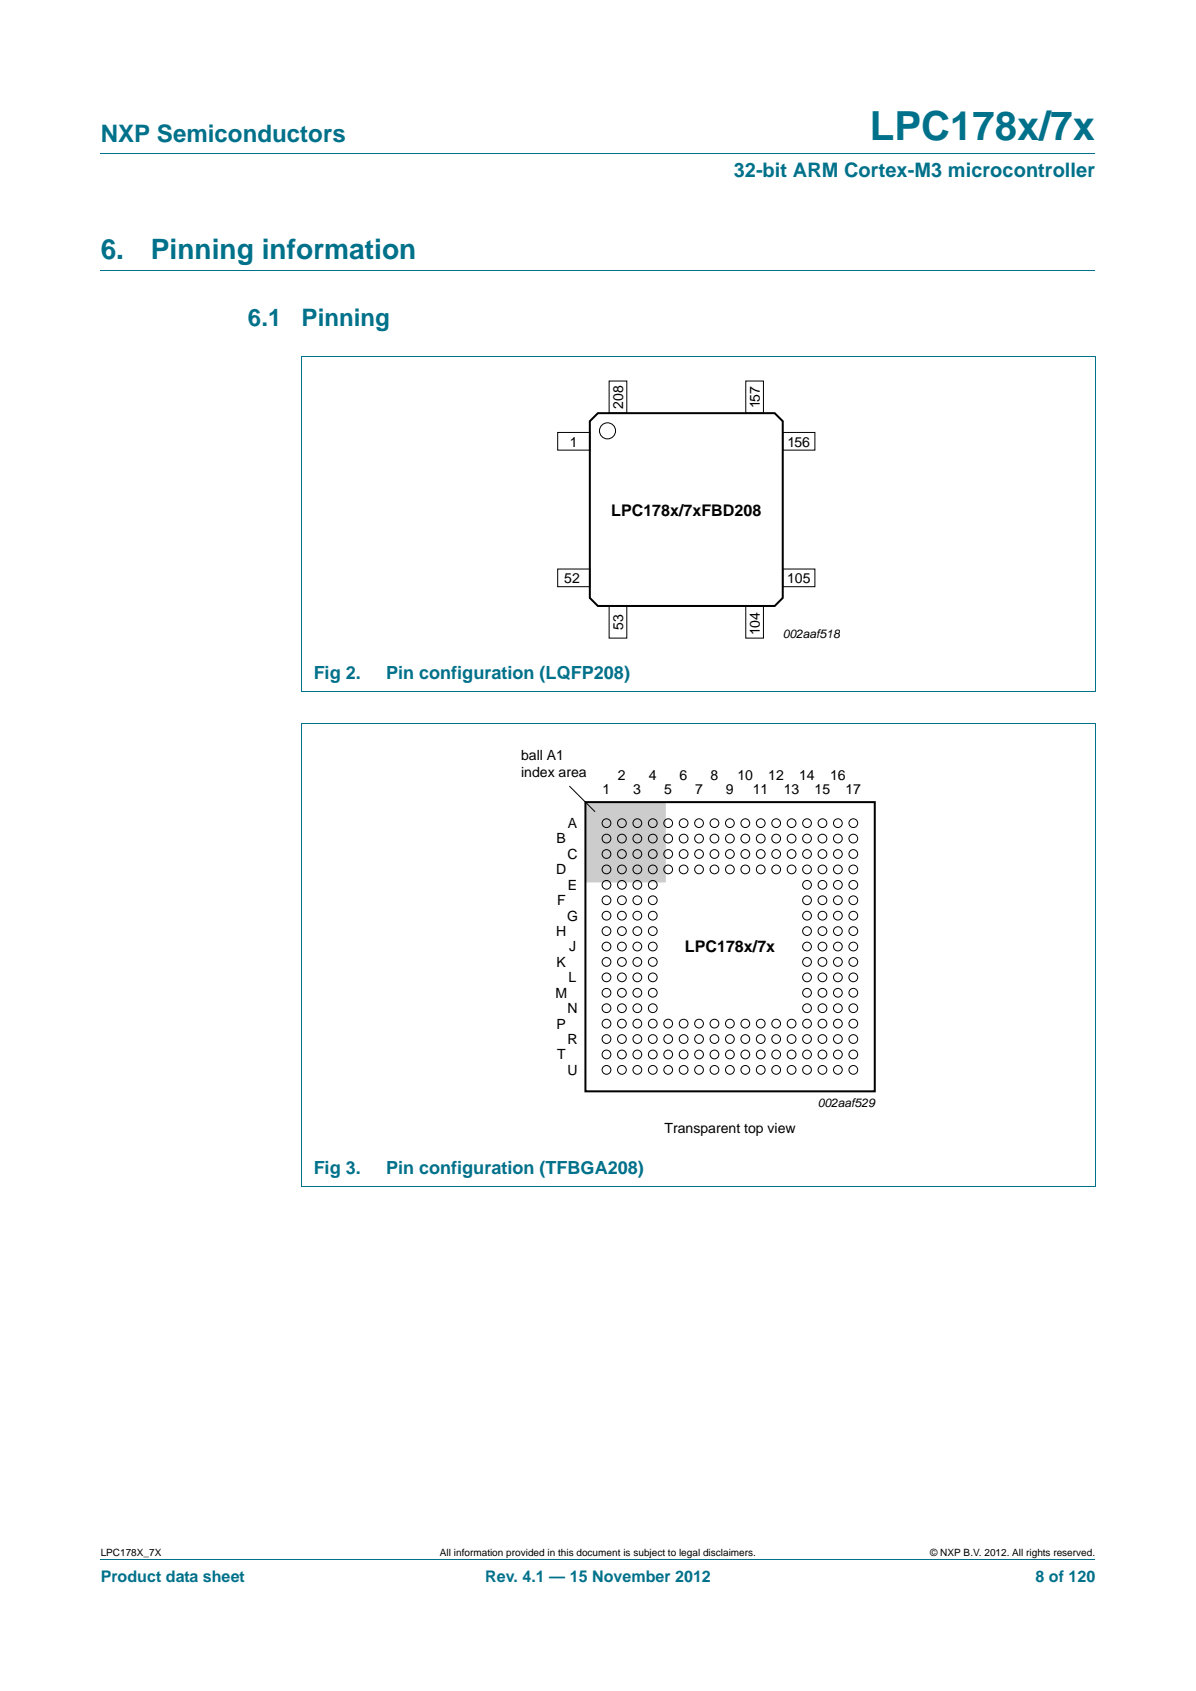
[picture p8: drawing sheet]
<svg xmlns="http://www.w3.org/2000/svg" width="210mm" height="297mm" viewBox="0 0 210 297" stroke-linecap="round" stroke-linejoin="round" font-family="sans-serif">
<path d="M17.7 27h174.6M17.7 47.4h174.6M52.9 62.6h139.4M53 62.7v58.6M192.3 62.7v58.6M52.9 121.4h139.4M52.9 127h139.4M53 127.1v81.3M192.3 127.1v81.3M52.9 208.4h139.4M17.7 273.9h174.6" fill="none" stroke="#00718a" stroke-width=".18"/>
<g fill="none" stroke="#000" stroke-width=".18">
<path d="M97.9 76h5.7v3.1h-5.7zM106.9 66.9h3.1v5.7h-3.1zM130.9 66.9h3.1v5.7h-3.1zM137.4 76h5.7v3.1h-5.7zM97.9 100h5.7v3.1h-5.7zM137.4 100h5.7v3.1h-5.7zM106.9 106.4h3.1v5.7h-3.1zM130.9 106.4h3.1v5.7h-3.1z"/>
<circle cx="106.7" cy="75.7" r="1.41"/>
</g>
<path d="M103.6 74l1.4-1.4h31l1.4 1.4v31l-1.4 1.4h-31l-1.4-1.4z" fill="none" stroke="#000" stroke-width=".35"/>
<path d="M102.9 140.9h14v14.1h-14z" fill="#ccc"/>
<path d="M102.8 140.9h50.8v50.8h-50.8z" fill="none" stroke="#000" stroke-width=".35"/>
<g fill="none" stroke="#000" stroke-width=".18">
<path d="M100 138.1l4.5 4.5"/>
<circle cx="106.5" cy="158.1" r=".77"/>
<circle cx="106.5" cy="147.3" r=".77"/>
<circle cx="106.5" cy="152.7" r=".77"/>
<circle cx="106.5" cy="144.6" r=".77"/>
<circle cx="106.5" cy="150" r=".77"/>
<circle cx="106.5" cy="155.4" r=".77"/>
<circle cx="109.2" cy="158.1" r=".77"/>
<circle cx="109.2" cy="147.3" r=".77"/>
<circle cx="109.2" cy="152.7" r=".77"/>
<circle cx="109.2" cy="150" r=".77"/>
<circle cx="109.2" cy="144.6" r=".77"/>
<circle cx="109.2" cy="155.4" r=".77"/>
<circle cx="111.9" cy="158.1" r=".77"/>
<circle cx="111.9" cy="147.3" r=".77"/>
<circle cx="111.9" cy="152.7" r=".77"/>
<circle cx="111.9" cy="144.6" r=".77"/>
<circle cx="111.9" cy="150" r=".77"/>
<circle cx="111.9" cy="155.4" r=".77"/>
<circle cx="114.6" cy="158.1" r=".77"/>
<circle cx="114.6" cy="147.3" r=".77"/>
<circle cx="114.6" cy="152.7" r=".77"/>
<circle cx="114.6" cy="150" r=".77"/>
<circle cx="114.6" cy="144.6" r=".77"/>
<circle cx="114.6" cy="155.4" r=".77"/>
<circle cx="117.3" cy="147.3" r=".77"/>
<circle cx="117.3" cy="152.7" r=".77"/>
<circle cx="117.3" cy="144.6" r=".77"/>
<circle cx="117.3" cy="150" r=".77"/>
<circle cx="120" cy="147.3" r=".77"/>
<circle cx="120" cy="152.7" r=".77"/>
<circle cx="120" cy="144.6" r=".77"/>
<circle cx="120" cy="150" r=".77"/>
<circle cx="122.7" cy="147.3" r=".77"/>
<circle cx="122.7" cy="152.7" r=".77"/>
<circle cx="122.7" cy="144.6" r=".77"/>
<circle cx="122.7" cy="150" r=".77"/>
<circle cx="125.4" cy="147.3" r=".77"/>
<circle cx="125.4" cy="152.7" r=".77"/>
<circle cx="125.4" cy="144.6" r=".77"/>
<circle cx="125.4" cy="150" r=".77"/>
<circle cx="128.1" cy="147.3" r=".77"/>
<circle cx="128.1" cy="152.7" r=".77"/>
<circle cx="128.1" cy="150" r=".77"/>
<circle cx="128.1" cy="144.6" r=".77"/>
<circle cx="130.9" cy="147.3" r=".77"/>
<circle cx="130.9" cy="152.7" r=".77"/>
<circle cx="130.9" cy="150" r=".77"/>
<circle cx="130.9" cy="144.6" r=".77"/>
<circle cx="133.6" cy="147.3" r=".77"/>
<circle cx="133.6" cy="152.7" r=".77"/>
<circle cx="133.6" cy="150" r=".77"/>
<circle cx="133.6" cy="144.6" r=".77"/>
<circle cx="136.3" cy="147.3" r=".77"/>
<circle cx="136.3" cy="152.7" r=".77"/>
<circle cx="136.3" cy="144.6" r=".77"/>
<circle cx="136.3" cy="150" r=".77"/>
<circle cx="139" cy="147.3" r=".77"/>
<circle cx="139" cy="152.7" r=".77"/>
<circle cx="139" cy="150" r=".77"/>
<circle cx="139" cy="144.6" r=".77"/>
<circle cx="141.7" cy="158.1" r=".77"/>
<circle cx="141.7" cy="147.3" r=".77"/>
<circle cx="141.7" cy="152.7" r=".77"/>
<circle cx="141.7" cy="150" r=".77"/>
<circle cx="141.7" cy="144.6" r=".77"/>
<circle cx="141.7" cy="155.4" r=".77"/>
<circle cx="144.4" cy="158.1" r=".77"/>
<circle cx="144.4" cy="147.3" r=".77"/>
<circle cx="144.4" cy="152.7" r=".77"/>
<circle cx="144.4" cy="150" r=".77"/>
<circle cx="144.4" cy="144.6" r=".77"/>
<circle cx="144.4" cy="155.4" r=".77"/>
<circle cx="147.1" cy="158.1" r=".77"/>
<circle cx="147.1" cy="147.3" r=".77"/>
<circle cx="147.1" cy="152.7" r=".77"/>
<circle cx="147.1" cy="144.6" r=".77"/>
<circle cx="147.1" cy="150" r=".77"/>
<circle cx="147.1" cy="155.4" r=".77"/>
<circle cx="149.8" cy="158.1" r=".77"/>
<circle cx="149.8" cy="147.3" r=".77"/>
<circle cx="149.8" cy="152.7" r=".77"/>
<circle cx="149.8" cy="150" r=".77"/>
<circle cx="149.8" cy="144.6" r=".77"/>
<circle cx="149.8" cy="155.4" r=".77"/>
<circle cx="106.5" cy="169" r=".77"/>
<circle cx="106.5" cy="166.3" r=".77"/>
<circle cx="106.5" cy="160.8" r=".77"/>
<circle cx="106.5" cy="177.1" r=".77"/>
<circle cx="106.5" cy="163.6" r=".77"/>
<circle cx="106.5" cy="171.7" r=".77"/>
<circle cx="106.5" cy="174.4" r=".77"/>
<circle cx="106.5" cy="179.8" r=".77"/>
<circle cx="109.2" cy="169" r=".77"/>
<circle cx="109.2" cy="166.3" r=".77"/>
<circle cx="109.2" cy="160.8" r=".77"/>
<circle cx="109.2" cy="177.1" r=".77"/>
<circle cx="109.2" cy="174.4" r=".77"/>
<circle cx="109.2" cy="171.7" r=".77"/>
<circle cx="109.2" cy="163.6" r=".77"/>
<circle cx="109.2" cy="179.8" r=".77"/>
<circle cx="111.9" cy="169" r=".77"/>
<circle cx="111.9" cy="166.3" r=".77"/>
<circle cx="111.9" cy="160.8" r=".77"/>
<circle cx="111.9" cy="177.1" r=".77"/>
<circle cx="111.9" cy="171.7" r=".77"/>
<circle cx="111.9" cy="174.4" r=".77"/>
<circle cx="111.9" cy="163.6" r=".77"/>
<circle cx="111.9" cy="179.8" r=".77"/>
<circle cx="114.6" cy="169" r=".77"/>
<circle cx="114.6" cy="166.3" r=".77"/>
<circle cx="114.6" cy="160.8" r=".77"/>
<circle cx="114.6" cy="177.1" r=".77"/>
<circle cx="114.6" cy="163.6" r=".77"/>
<circle cx="114.6" cy="171.7" r=".77"/>
<circle cx="114.6" cy="174.4" r=".77"/>
<circle cx="114.6" cy="179.8" r=".77"/>
<circle cx="117.3" cy="179.8" r=".77"/>
<circle cx="120" cy="179.8" r=".77"/>
<circle cx="122.7" cy="179.8" r=".77"/>
<circle cx="125.4" cy="179.8" r=".77"/>
<circle cx="128.1" cy="179.8" r=".77"/>
<circle cx="130.9" cy="179.8" r=".77"/>
<circle cx="133.6" cy="179.8" r=".77"/>
<circle cx="136.3" cy="179.8" r=".77"/>
<circle cx="139" cy="179.8" r=".77"/>
<circle cx="141.7" cy="169" r=".77"/>
<circle cx="141.7" cy="166.3" r=".77"/>
<circle cx="141.7" cy="160.8" r=".77"/>
<circle cx="141.7" cy="177.1" r=".77"/>
<circle cx="141.7" cy="174.4" r=".77"/>
<circle cx="141.7" cy="171.7" r=".77"/>
<circle cx="141.7" cy="163.6" r=".77"/>
<circle cx="141.7" cy="179.8" r=".77"/>
<circle cx="144.4" cy="169" r=".77"/>
<circle cx="144.4" cy="166.3" r=".77"/>
<circle cx="144.4" cy="160.8" r=".77"/>
<circle cx="144.4" cy="177.1" r=".77"/>
<circle cx="144.4" cy="163.6" r=".77"/>
<circle cx="144.4" cy="174.4" r=".77"/>
<circle cx="144.4" cy="171.7" r=".77"/>
<circle cx="144.4" cy="179.8" r=".77"/>
<circle cx="147.1" cy="169" r=".77"/>
<circle cx="147.1" cy="166.3" r=".77"/>
<circle cx="147.1" cy="160.8" r=".77"/>
<circle cx="147.1" cy="177.1" r=".77"/>
<circle cx="147.1" cy="174.4" r=".77"/>
<circle cx="147.1" cy="171.7" r=".77"/>
<circle cx="147.1" cy="163.6" r=".77"/>
<circle cx="147.1" cy="179.8" r=".77"/>
<circle cx="149.8" cy="166.3" r=".77"/>
<circle cx="149.8" cy="160.8" r=".77"/>
<circle cx="149.8" cy="163.6" r=".77"/>
<circle cx="149.8" cy="169" r=".77"/>
<circle cx="149.8" cy="177.1" r=".77"/>
<circle cx="149.8" cy="174.4" r=".77"/>
<circle cx="149.8" cy="171.7" r=".77"/>
<circle cx="149.8" cy="179.8" r=".77"/>
<circle cx="106.5" cy="185.2" r=".77"/>
<circle cx="106.5" cy="182.5" r=".77"/>
<circle cx="106.5" cy="187.9" r=".77"/>
<circle cx="109.2" cy="185.2" r=".77"/>
<circle cx="109.2" cy="182.5" r=".77"/>
<circle cx="109.2" cy="187.9" r=".77"/>
<circle cx="111.9" cy="185.2" r=".77"/>
<circle cx="111.9" cy="182.5" r=".77"/>
<circle cx="111.9" cy="187.9" r=".77"/>
<circle cx="114.6" cy="185.2" r=".77"/>
<circle cx="114.6" cy="182.5" r=".77"/>
<circle cx="114.6" cy="187.9" r=".77"/>
<circle cx="117.3" cy="185.2" r=".77"/>
<circle cx="117.3" cy="182.5" r=".77"/>
<circle cx="117.3" cy="187.9" r=".77"/>
<circle cx="120" cy="185.2" r=".77"/>
<circle cx="120" cy="182.5" r=".77"/>
<circle cx="120" cy="187.9" r=".77"/>
<circle cx="122.7" cy="185.2" r=".77"/>
<circle cx="122.7" cy="182.5" r=".77"/>
<circle cx="122.7" cy="187.9" r=".77"/>
<circle cx="125.4" cy="185.2" r=".77"/>
<circle cx="125.4" cy="182.5" r=".77"/>
<circle cx="125.4" cy="187.9" r=".77"/>
<circle cx="128.1" cy="185.2" r=".77"/>
<circle cx="128.1" cy="182.5" r=".77"/>
<circle cx="128.1" cy="187.9" r=".77"/>
<circle cx="130.9" cy="185.2" r=".77"/>
<circle cx="130.9" cy="182.5" r=".77"/>
<circle cx="130.9" cy="187.9" r=".77"/>
<circle cx="133.6" cy="185.2" r=".77"/>
<circle cx="133.6" cy="182.5" r=".77"/>
<circle cx="133.6" cy="187.9" r=".77"/>
<circle cx="136.3" cy="185.2" r=".77"/>
<circle cx="136.3" cy="182.5" r=".77"/>
<circle cx="136.3" cy="187.9" r=".77"/>
<circle cx="139" cy="185.2" r=".77"/>
<circle cx="139" cy="182.5" r=".77"/>
<circle cx="139" cy="187.9" r=".77"/>
<circle cx="141.7" cy="185.2" r=".77"/>
<circle cx="141.7" cy="182.5" r=".77"/>
<circle cx="141.7" cy="187.9" r=".77"/>
<circle cx="144.4" cy="185.2" r=".77"/>
<circle cx="144.4" cy="182.5" r=".77"/>
<circle cx="144.4" cy="187.9" r=".77"/>
<circle cx="147.1" cy="185.2" r=".77"/>
<circle cx="147.1" cy="182.5" r=".77"/>
<circle cx="147.1" cy="187.9" r=".77"/>
<circle cx="149.8" cy="185.2" r=".77"/>
<circle cx="149.8" cy="182.5" r=".77"/>
<circle cx="149.8" cy="187.9" r=".77"/>
</g>
<text font-size="7" fill="#00718a" x="152.7" y="24.6">LPC178x/7x</text>
<g font-size="4.9" fill="#00718a">
<text x="17.7" y="45.4">6.</text>
<text x="26.5" y="45.4">Pinning information</text>
</g>
<g font-size="4.2" fill="#00718a">
<text x="17.7" y="24.9">NXP Semiconductors</text>
<text x="43.5" y="57.3">6.1</text>
<text x="53" y="57.3">Pinning</text>
</g>
<text font-size="3.5" fill="#00718a" x="128.8" y="31.1">32-bit ARM Cortex-M3 microcontroller</text>
<g font-size="3.2" fill="#00718a">
<text x="55.1" y="119.3">Fig 2.</text>
<text x="67.8" y="119.3">Pin configuration (LQFP208)</text>
<text x="55.1" y="206.3">Fig 3.</text>
<text x="67.8" y="206.3">Pin configuration (TFBGA208)</text>
</g>
<g font-size="2.8">
<text x="107.3" y="90.6">LPC178x/7xFBD208</text>
<text x="120.3" y="167.1">LPC178x/7x</text>
</g>
<g font-size="2.8" fill="#00718a">
<text x="17.7" y="277.9">Product data sheet</text>
<text x="85.2" y="277.9">Rev. 4.1 — 15 November 2012</text>
<text x="181.8" y="277.9">8 of 120</text>
</g>
<g font-size="2.5">
<text x="109.4" y="71.8" transform="rotate(-90 109.4 71.8)">208</text>
<text x="133.4" y="71.7" transform="rotate(-90 133.4 71.7)">157</text>
<text x="100" y="78.4">1</text>
<text x="138.3" y="78.4">156</text>
<text x="99.1" y="102.4">52</text>
<text x="138.2" y="102.4">105</text>
<text x="109.4" y="110.6" transform="rotate(-90 109.4 110.6)">53</text>
<text x="133.4" y="111.5" transform="rotate(-90 133.4 111.5)">104</text>
<text x="91.5" y="133.6">ball A1</text>
<text x="91.5" y="136.6">index area</text>
<text x="108.5" y="137">2</text>
<text x="113.9" y="137">4</text>
<text x="119.3" y="137">6</text>
<text x="124.7" y="137">8</text>
<text x="129.5" y="137">10</text>
<text x="134.9" y="137">12</text>
<text x="140.3" y="137">14</text>
<text x="145.7" y="137">16</text>
<text x="105.8" y="139.5">1</text>
<text x="111.2" y="139.5">3</text>
<text x="116.6" y="139.5">5</text>
<text x="122" y="139.5">7</text>
<text x="127.4" y="139.5">9</text>
<text x="132.2" y="139.5">11</text>
<text x="137.6" y="139.5">13</text>
<text x="143" y="139.5">15</text>
<text x="148.4" y="139.5">17</text>
<text x="97.7" y="148.2">B</text>
<text x="99.7" y="145.4">A</text>
<text x="97.7" y="153.6">D</text>
<text x="99.6" y="150.9">C</text>
<text x="97.8" y="159">F</text>
<text x="99.6" y="161.7">G</text>
<text x="99.7" y="156.3">E</text>
<text x="97.7" y="164.4">H</text>
<text x="99.9" y="167.1">J</text>
<text x="97.7" y="169.8">K</text>
<text x="99.8" y="172.5">L</text>
<text x="97.5" y="175.2">M</text>
<text x="99.6" y="178">N</text>
<text x="97.7" y="180.7">P</text>
<text x="99.6" y="183.4">R</text>
<text x="97.8" y="186.1">T</text>
<text x="99.6" y="188.8">U</text>
<text x="116.7" y="199">Transparent top view</text>
</g>
<g font-size="2.1">
<text x="137.4" y="112.1">002aaf518</text>
<text x="143.6" y="194.5">002aaf529</text>
</g>
<g font-size="1.8">
<text x="17.7" y="273.3">LPC178X_7X</text>
<text x="77.2" y="273.3">All information provided in this document is subject to legal disclaimers.</text>
<text x="163.3" y="273.3">© NXP B.V. 2012. All rights reserved.</text>
</g>
</svg>
